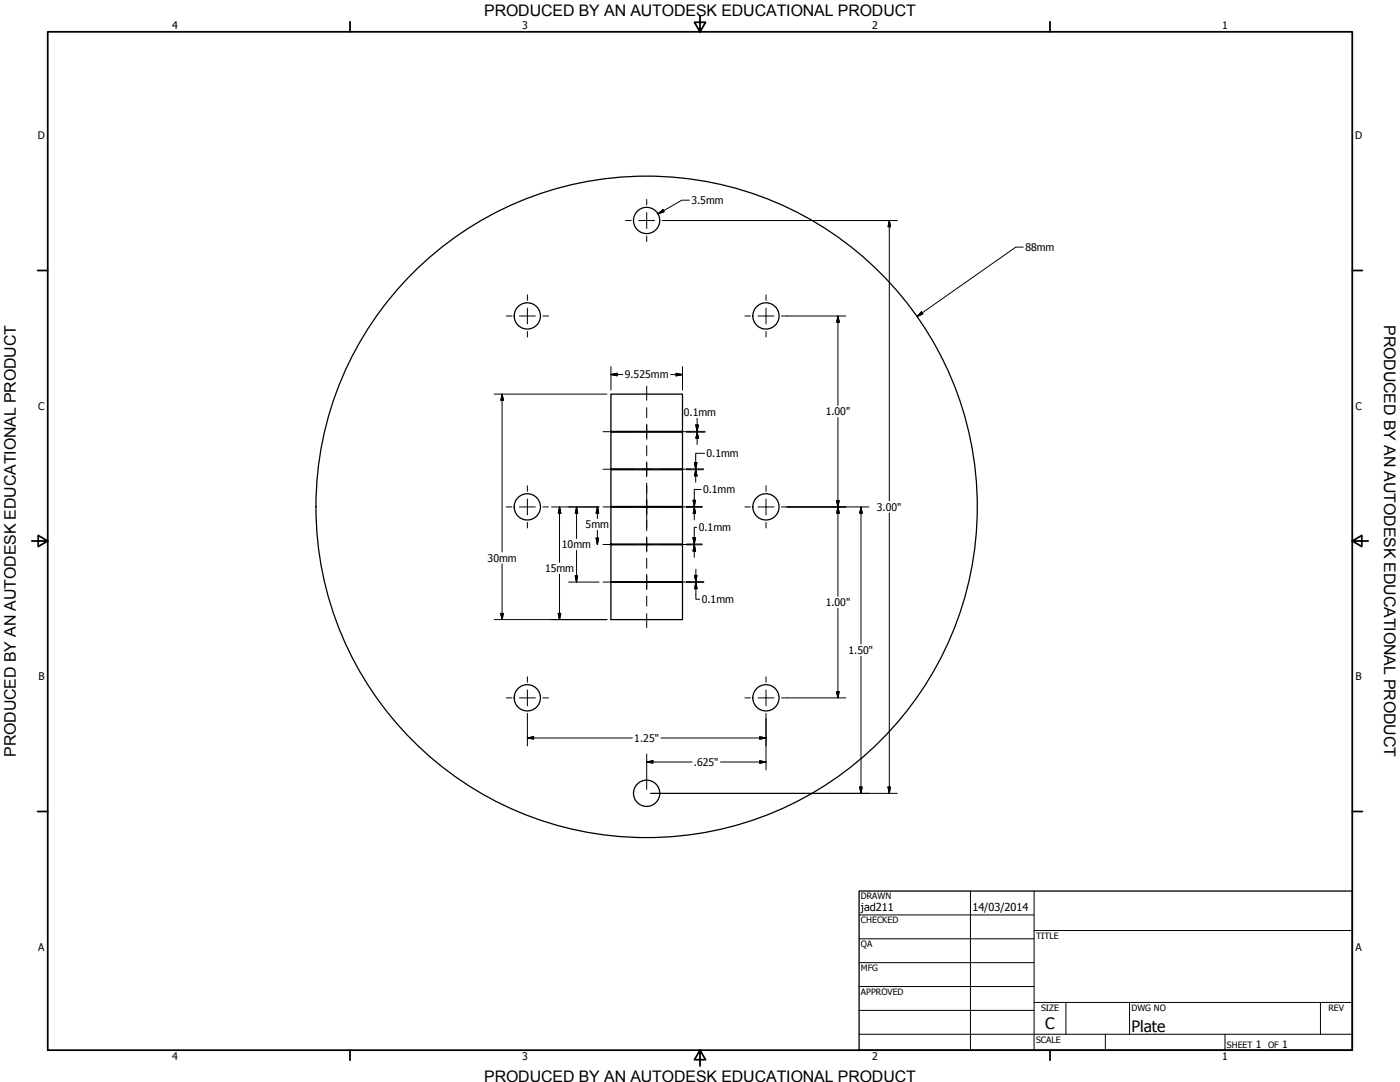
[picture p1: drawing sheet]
<svg xmlns="http://www.w3.org/2000/svg" width="559mm" height="432mm" viewBox="0 0 559 432" stroke-linecap="round" stroke-linejoin="round" font-family="sans-serif">
<!-- layer: Visible (ANSI) -->
<g fill="none" stroke="#000" stroke-width=".51">
<path d="M243.8 157.3h28.6v14.8h-28.6zM243.8 172.5h28.6v14.6h-28.6zM243.8 187.5h28.6v14.6h-28.6zM243.8 202.4h28.6v14.7h-28.6zM243.8 217.4h28.6v14.8h-28.6zM243.8 232.4h28.6v14.9h-28.6z"/>
<circle cx="258.1" cy="88" r="5.2"/>
<circle cx="210.5" cy="126.1" r="5.2"/>
<circle cx="305.7" cy="126.1" r="5.2"/>
<circle cx="210.5" cy="202.3" r="5.2"/>
<circle cx="258.1" cy="202.3" r="132"/>
<circle cx="305.7" cy="202.3" r="5.2"/>
<circle cx="210.5" cy="278.5" r="5.2"/>
<circle cx="305.7" cy="278.5" r="5.2"/>
<circle cx="258.1" cy="316.6" r="5.2"/>
</g>
<!-- layer: Border (ANSI) -->
<g fill="none" stroke="#000" stroke-width=".7">
<path d="M19 12.7h520.8v406.4h-520.8zM139.7 8.6v4.1M279.4 6.3v6.4l-2.2-3.8h4.4l-2.2 3.8M419.1 8.6v4.1M15 107.9h4M539.8 107.9h4M12.7 215.9h6.3l-3.8-2.2v4.4l3.8-2.2M539.8 215.9l3.8 2.2v-4.4l-3.8 2.2h6.3M15 323.8h4M539.8 323.8h4M139.7 419.1v4.1M279.4 419.1l2.2 3.8h-4.4l2.2-3.8v6.3"/>
<path d="M419.1 419.1v4.1"/>
</g>
<!-- layer: Title (ANSI) -->
<g fill="none" stroke="#000" stroke-width=".4">
<path d="M387.3 355.6v63.5M412.7 355.6v63.5M342.9 365.1h69.8M342.9 374.6h69.8M412.7 371.3h127.1M342.9 384.2h69.8M342.9 393.7h69.8M342.9 412.7h196.9M342.9 403.2h69.8M412.7 400h127.1M425.4 400v12.7M441.2 412.7v6.4"/>
<path d="M450.8 400v12.7M488.9 412.7v6.4M527 400v12.7"/>
</g>
<path d="M342.9 355.6h196.9v63.5h-196.9z" fill="none" stroke="#000" stroke-width=".51"/>
<!-- layer: Dimension (ANSI) -->
<g fill="none" stroke="#000" stroke-width=".4">
<path d="M275.1 79.9h-2.9l-9.6 5.4M262.6 85.3l2-1.6 .4 .8zM266.5 88h91.6M355 88l.4 2.5h-.9zM355 88v111.9M408.4 98.6h-3l-39.3 27.7M314.1 126.1h23.5M334.5 126.1l.5 2.5h-1.1zM334.5 126.1v35.7M367.8 124.5l.6 .8-2.3 1zM197.2 157.3h45.1M200.4 157.3l.5 2.5h-1z"/>
<path d="M200.4 157.3v63M243.8 149.5l2.5-.5v1zM243.8 149.5h4.8M243.8 146.3v9.4M267.7 149.5h4.7M269.9 149l2.5 .5-2.5 .5zM272.4 146.3v9.4M274 172.5h7.4M274 172.1h7.4M277.7 169.6h1.1l-.5 2.5zM278.3 172.5l.5 2.4h-1.1zM278.3 167.1v5"/>
<path d="M278.3 172.5v4.9M334.5 166.6v71.4M274 187.5h6.9M274 187.1h6.9M276.7 199.6h.9l-.5 2.5zM277.2 184.7h1l-.5 2.4zM277.7 187.5l.5 2.4h-1zM277.7 187.5v4.9M279.8 195.3h-2.7v6.8M281.2 180.9h-3.5v6.2M333.9 199.8h1.1l-.5 2.5zM220.2 202.3h18.9"/>
<path d="M223.3 202.3l.5 2.5h-1zM223.3 202.3v22.1M230.1 202.3l.5 2.5h-1zM230.1 202.3v12.6M230.1 219.6v12.7M237.9 214.8h1.1l-.6 2.5zM238.4 202.3l.6 2.5h-1.1zM238.4 202.3v4.6M238.4 211.6v5.7M274 202.4h6.3M274 202.1h6.3M274 217.4h6.3"/>
<path d="M274 217.1h6.3M276.6 214.6h1l-.5 2.5zM277.1 202.4l.5 2.5h-.9zM277.1 217.4l.5 2.6h-1zM277.1 202.4v5.1M277.1 217.4v5M278.1 210.4h-1v6.7M314.1 202.3h32.7M334.5 202.3l.5 2.5h-1.1zM343.7 202.3l.4 2.5h-.9zM343.7 202.3v54.7M355 204.7v111.9"/>
<path d="M200.4 225v22.3M223.3 229.1v18.2M226.9 232.3h12.2M229.6 229.8h1l-.5 2.5zM274 232.4h6.9M274 232.2h6.9M277.2 229.6h1l-.5 2.6zM277.7 232.4l.5 2.5h-1zM277.7 232.4v6.7h1.6M277.7 227.1v5.1M197.2 247.3h45.1M199.9 244.8h1l-.5 2.5z"/>
<path d="M222.8 244.8h1l-.5 2.5zM334.5 242.8v35.7M314.1 278.5h23.5M333.9 276h1.1l-.5 2.5zM343.7 261.9v54.7M210.5 294.5l2.5-.5v1zM210.5 294.5h41.9M210.5 286.9v10.8M263.8 294.5h42M303.2 294l2.6 .5-2.6 .5zM305.8 286.9v20.4M258.1 304.1l2.5-.5v.9z"/>
<path d="M258.1 304.1h18.1M258.1 300.9v14.1M259.7 316.6h98.4M287.6 304.1h18.2M303.2 303.6l2.6 .5-2.6 .4zM343.2 314.1h.9l-.4 2.5zM354.5 314.1h.9l-.4 2.5z"/>
</g>
<g fill="#000" stroke="#000" stroke-width=".4">
<path d="M262.6 85.3l2-1.6zM262.6 85.3l2-1.6 .4 .8zM355 88l.4 2.5zM355 88l.4 2.5h-.9zM334.5 126.1l.5 2.5zM334.5 126.1l.5 2.5h-1.1zM367.8 124.5l-1.7 1.8zM367.8 124.5l.6 .8-2.3 1zM200.4 157.3l.5 2.5zM200.4 157.3l.5 2.5h-1zM243.8 149.5l2.5-.5zM243.8 149.5l2.5-.5v1z"/>
<path d="M269.9 150l2.5-.5zM269.9 149l2.5 .5-2.5 .5zM277.7 169.6l.6 2.5zM277.7 169.6h1.1l-.5 2.5zM278.3 172.5l.5 2.4zM278.3 172.5l.5 2.4h-1.1zM276.7 199.6l.4 2.5zM276.7 199.6h.9l-.5 2.5zM277.2 184.7l.5 2.4zM277.2 184.7h1l-.5 2.4zM277.7 187.5l.5 2.4zM277.7 187.5l.5 2.4h-1z"/>
<path d="M333.9 199.8l.6 2.5zM333.9 199.8h1.1l-.5 2.5zM223.3 202.3l.5 2.5zM223.3 202.3l.5 2.5h-1zM230.1 202.3l.5 2.5zM230.1 202.3l.5 2.5h-1zM237.9 214.8l.5 2.5zM237.9 214.8h1.1l-.6 2.5zM238.4 202.3l.6 2.5zM238.4 202.3l.6 2.5h-1.1zM276.6 214.6l.5 2.5zM276.6 214.6h1l-.5 2.5z"/>
<path d="M277.1 202.4l.5 2.5zM277.1 202.4l.5 2.5h-.9zM277.1 217.4l.5 2.6zM277.1 217.4l.5 2.6h-1zM334.5 202.3l.5 2.5zM334.5 202.3l.5 2.5h-1.1zM343.7 202.3l.4 2.5zM343.7 202.3l.4 2.5h-.9zM229.6 229.8l.5 2.5zM229.6 229.8h1l-.5 2.5zM277.2 229.6l.5 2.6zM277.2 229.6h1l-.5 2.6z"/>
<path d="M277.7 232.4l.5 2.5zM277.7 232.4l.5 2.5h-1zM199.9 244.8l.5 2.5zM199.9 244.8h1l-.5 2.5zM222.8 244.8l.5 2.5zM222.8 244.8h1l-.5 2.5zM333.9 276l.6 2.5zM333.9 276h1.1l-.5 2.5zM210.5 294.5l2.5-.5zM210.5 294.5l2.5-.5v1zM303.2 295l2.6-.5zM303.2 294l2.6 .5-2.6 .5z"/>
<path d="M258.1 304.1l2.5-.5zM258.1 304.1l2.5-.5v.9zM303.2 304.5l2.6-.4zM303.2 303.6l2.6 .5-2.6 .4zM343.2 314.1l.5 2.5zM343.2 314.1h.9l-.4 2.5zM354.5 314.1l.5 2.5zM354.5 314.1h.9l-.4 2.5z"/>
</g>
<!-- layer: Centerline (ANSI) -->
<g fill="none" stroke="#000" stroke-width=".4">
<path d="M258.1 154.1v5.6M240.7 172.3h12.4M256.1 172.3h4M258.1 162.7v4M258.1 169.3v6M258.1 177.8v4M263.1 172.3h12.5M240.7 187.3h12.4M256.1 187.3h4M258.1 193.9v16.8M258.1 184.3v6M258.1 192.8v4"/>
<path d="M258.1 199.3v6M263.1 187.3h12.5M240.7 202.3h12.4M240.7 217.3h12.4M256.1 202.3h4M256.1 217.3h4M258.1 207.8v4M258.1 214.2v6.1M263.1 202.3h12.5M263.1 217.3h12.5M240.7 232.3h12.4M256.1 232.3h4"/>
<path d="M258.1 222.8v4M258.1 229.2v6.1M258.1 237.9v4M263.1 232.3h12.5M258.1 244.9v5.5"/>
</g>
<!-- layer: Center Mark (ANSI) -->
<g fill="none" stroke="#000" stroke-width=".4">
<path d="M258.1 79.6v2.2M249.7 88h2.3M255 88h6.3M258.1 84.8v6.4M258.1 94.2v2.2M264.3 88h2.2M210.5 117.7v2.2M305.8 117.7v2.2M202.1 126.1h2.2M207.3 126.1h6.4M210.5 122.9v6.4M210.5 132.3v2.2"/>
<path d="M216.7 126.1h2.2M297.3 126.1h2.2M302.6 126.1h6.3M305.8 122.9v6.4M305.8 132.3v2.2M311.9 126.1h2.2M210.5 193.9v2.2M210.5 199.1v6.4M305.8 193.9v2.2M305.8 199.1v6.4M202.1 202.3h2.2M207.3 202.3h6.4"/>
<path d="M210.5 208.5v2.2M216.7 202.3h2.2M297.3 202.3h2.2M302.6 202.3h6.3M305.8 208.5v2.2M311.9 202.3h2.2M202.1 278.5h2.2M207.3 278.5h6.4M210.5 270.1v2.2M210.5 275.3v6.4M216.7 278.5h2.2M297.3 278.5h2.2"/>
<path d="M302.6 278.5h6.3M305.8 270.1v2.2M305.8 275.3v6.4M311.9 278.5h2.2M210.5 284.7v2.2M305.8 284.7v2.2"/>
</g>
<g font-size="6.4">
<text x="552.4" y="129.8" transform="rotate(90 552.4 129.8)">PRODUCED BY AN AUTODESK EDUCATIONAL PRODUCT</text>
<text x="6.3" y="302" transform="rotate(-90 6.3 302)">PRODUCED BY AN AUTODESK EDUCATIONAL PRODUCT</text>
</g>
<g font-size="6.3">
<text x="193.3" y="6.3">PRODUCED BY AN AUTODESK EDUCATIONAL PRODUCT</text>
<text x="417.2" y="410.6">C</text>
<text x="451.6" y="411.9">Plate</text>
<text x="193.3" y="431.8">PRODUCED BY AN AUTODESK EDUCATIONAL PRODUCT</text>
</g>
<g font-size="4.4">
<text x="343.7" y="363.5">jad211</text>
<text x="388.1" y="363.7">14/03/2014</text>
</g>
<g font-size="4.2">
<text x="68.7" y="11.7">4</text>
<text x="208.4" y="11.7">3</text>
<text x="348.1" y="11.7">2</text>
<text x="487.8" y="11.7">1</text>
<text x="15.1" y="55.5">D</text>
<text x="540.9" y="55.5">D</text>
<text x="276" y="81.4">3.5mm</text>
<text x="409.3" y="100.1">88mm</text>
<text x="249.4" y="151">9.525mm</text>
<text x="15.2" y="163.4">C</text>
<text x="272.9" y="166.2">0.1mm</text>
<text x="329.6" y="165.8">1.00&quot;</text>
<text x="541" y="163.4">C</text>
<text x="282" y="182.4">0.1mm</text>
<text x="280.6" y="196.8">0.1mm</text>
<text x="350" y="203.9">3.00&quot;</text>
<text x="233.7" y="210.8">5mm</text>
<text x="278.9" y="212">0.1mm</text>
<text x="224.3" y="218.8">10mm</text>
<text x="194.6" y="224.2">30mm</text>
<text x="217.6" y="228.3">15mm</text>
<text x="280.1" y="240.7">0.1mm</text>
<text x="329.6" y="242">1.00&quot;</text>
<text x="338.7" y="261">1.50&quot;</text>
<text x="15.3" y="271.4">B</text>
<text x="541.1" y="271.4">B</text>
<text x="253.2" y="296.1">1.25&quot;</text>
<text x="277" y="305.7">.625&quot;</text>
<text x="15.2" y="379.3">A</text>
<text x="541" y="379.3">A</text>
<text x="501.3" y="418.3">1</text>
<text x="511.8" y="418.3">1</text>
<text x="68.7" y="423.2">4</text>
<text x="208.4" y="423.2">3</text>
<text x="348.1" y="423.2">2</text>
<text x="487.8" y="423.2">1</text>
</g>
<g font-size="3.5">
<text x="343.7" y="358.9">DRAWN</text>
<text x="343.7" y="368.5">CHECKED</text>
<text x="413.5" y="374.6">TITLE</text>
<text x="343.7" y="378">QA</text>
<text x="343.7" y="387.5">MFG</text>
<text x="343.7" y="397.1">APPROVED</text>
<text x="415.5" y="403.4">SIZE</text>
<text x="451.6" y="403.4">DWG NO</text>
<text x="530.3" y="403.4">REV</text>
<text x="413.5" y="416.1">SCALE</text>
<text x="489.7" y="418.3">SHEET</text>
<text x="506.2" y="418.3">OF</text>
</g>
</svg>
